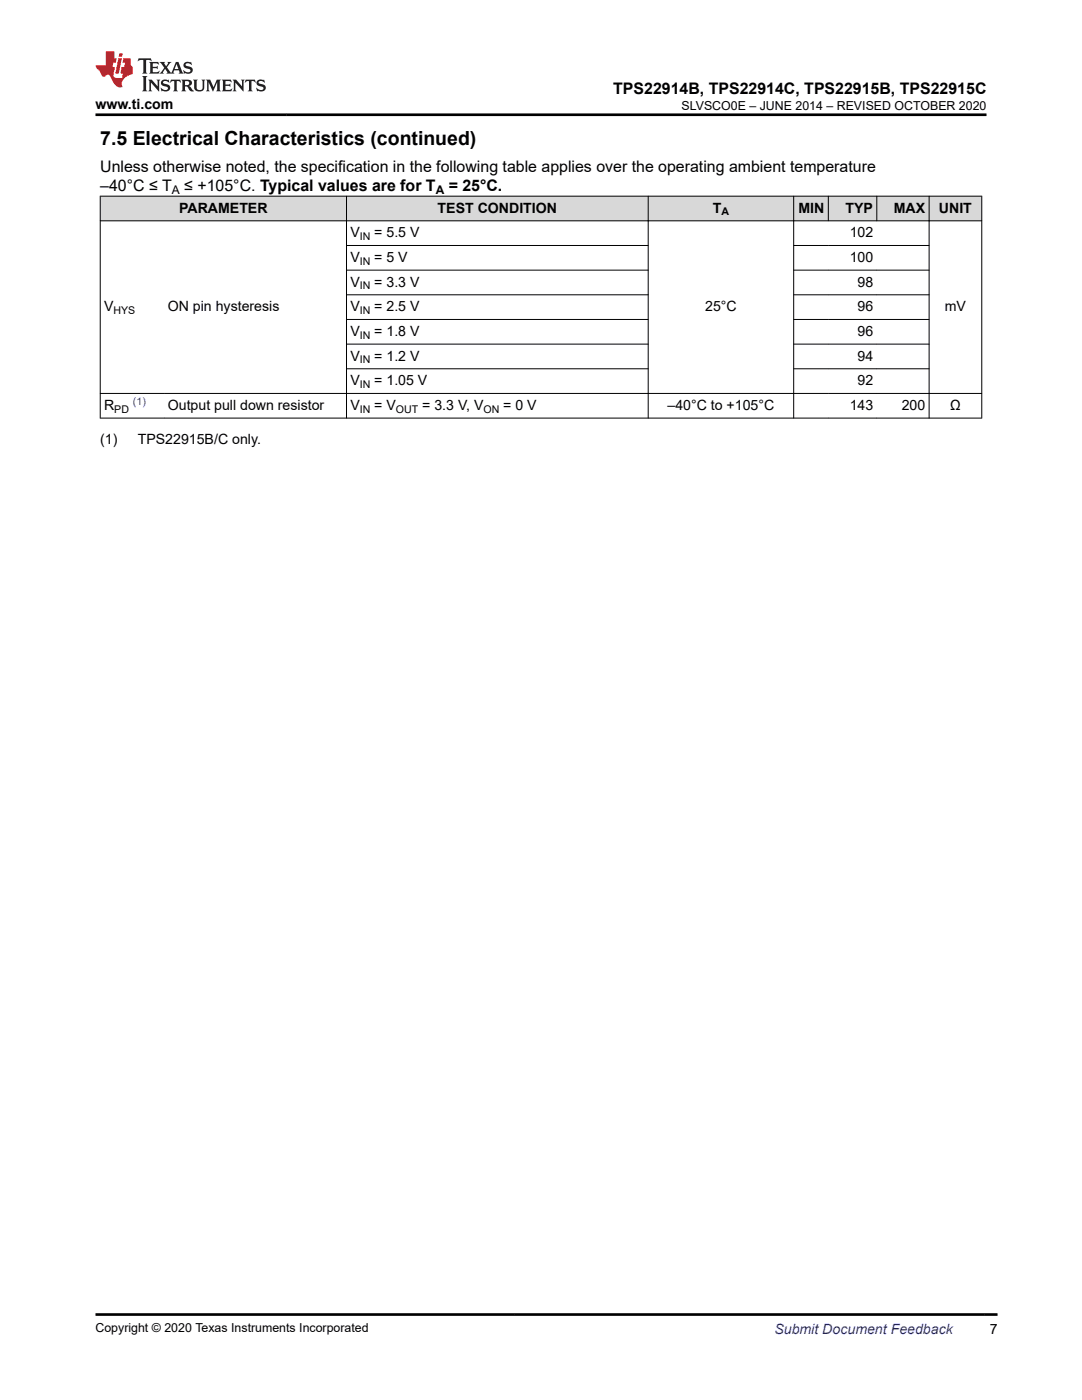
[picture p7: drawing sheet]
<svg xmlns="http://www.w3.org/2000/svg" width="216mm" height="279mm" viewBox="0 0 216 279" stroke-linecap="round" stroke-linejoin="round" font-family="sans-serif">
<g fill="#d8d8d8">
<path d="M20 39.1h175.9v5h-175.9z" fill-rule="evenodd"/>
<path d="M20.1 39.2h49v4.8h-49z" fill-rule="evenodd"/>
<path d="M69.2 39.2h60.1v4.8h-60.1z" fill-rule="evenodd"/>
<path d="M129.4 39.2h28.9v4.8h-28.9z" fill-rule="evenodd"/>
<path d="M158.4 39.2h6.8v4.8h-6.8z" fill-rule="evenodd"/>
<path d="M165.3 39.2h9.6v4.8h-9.6z" fill-rule="evenodd"/>
<path d="M175 39.2h10.3v4.8h-10.3z" fill-rule="evenodd"/>
<path d="M185.5 39.2h10.3v4.8h-10.3z" fill-rule="evenodd"/>
</g>
<g fill="none" stroke="#000" stroke-width=".2">
<path d="M19.9 39.1h176.1M20 39.1v44.4M69.1 39.1v44.4M129.3 39.1v44.4M158.4 39.1v44.4M165.3 39.1v5M175 39.1v5M185.4 39.1v44.4M195.9 39.1v44.4M19.9 44.1h176.1M69.1 49h60.3M69.1 53.9h60.3"/>
<path d="M69.1 58.8h60.3M158.3 49h27.2M158.3 53.9h27.2M158.3 58.8h27.2M19.9 78.5h176.1M69.1 63.8h60.3M69.1 68.7h60.3M69.1 73.6h60.3M158.3 63.8h27.2M158.3 68.7h27.2M158.3 73.6h27.2M19.9 83.4h176.1"/>
</g>
<path d="M27.7 11.6l-.2 .6 .5-.2h.6v.1v2.2l-.2 .4h1l-.2-.4v-2.2v-.1h.5l.5 .2-.1-.6zM29.8 12.4l.2 .3v1.6l-.2 .4h1.9l.1-.6a1.08 1.08 0 0 1-1.3 .2v-.7h.6l.4 .2v-.7l-.4 .2h-.6v-.5l.2-.2a1 1 0 0 1 1 .3l-.1-.5zM31.8 12.4l1 1.1-1 1.2h.9l-.2-.2 .4-.8 .5 .8-.2 .2h1.6l-.2-.2 .1-.5h1l.1 .5-.1 .2h.9l-.2-.4-.8-1.9h-.5l-1 2.1-.8-1.1 .9-1h-.8l.2 .2-.5 .6-.3-.6 .1-.2zM35.2 12.8l.4 1h-.8zM36.8 12.5a.65 .65 0 0 0-.2 .7 .65 .65 0 0 0 .6 .5l.7 .1 .1 .3a.79 .79 0 0 1-.7 .4 .79 .79 0 0 1-.7-.5l.1 .7 .2-.1a.93 .93 0 0 0 1.1 0 .93 .93 0 0 0 .4-.9 1.46 1.46 0 0 0-1.2-.6l-.1-.3a1.09 1.09 0 0 1 1.2 .2l-.2-.6-.1 .1-.6-.2zM28.4 15.2l.2 .4v2.2l-.2 .4h1l-.2-.4v-2.2l.2-.4zM29.6 15.9l.2 .4v1.5l-.2 .4h.8l-.3-.4v-1.3l1.7 1.8v-2l.2-.4h-.8l.2 .2 .1 1.1-1.2-1.3zM32.3 16a.65 .65 0 0 0-.2 .8 .65 .65 0 0 0 .7 .4l.6 .2 .1 .2a.79 .79 0 0 1-.7 .4 .79 .79 0 0 1-.7-.5l.1 .7 .2-.1a.93 .93 0 0 0 1.1 .1 .93 .93 0 0 0 .4-1 1.46 1.46 0 0 0-1.2-.5l-.1-.4a1.09 1.09 0 0 1 1.2 .2l-.2-.6-.1 .1-.6-.1zM34.1 15.9l-.1 .6a.63 .63 0 0 1 .7-.3l.1 1.6-.3 .4h1l-.2-.4v-1.6a.66 .66 0 0 1 .8 .3l-.1-.6zM36.2 15.9l.2 .4v1.5l-.2 .4h.9l-.2-.2v-.7h.5l.1 .2a.79 .79 0 0 0 1.2 .6l-1-.9a.61 .61 0 0 0 .6-.6 .61 .61 0 0 0-.5-.7zM36.9 16.2h.2a.47 .47 0 0 1 .5 .1 .47 .47 0 0 1 .1 .5l-.2 .1-.6 .1zM38.5 15.9l.2 .2a2.27 2.27 0 0 0 .4 2 1.04 1.04 0 0 0 1.7-.7v-1.3l.2-.2h-.8l.2 .4v1.1a.6 .6 0 0 1-.6 .6 .6 .6 0 0 1-.6-.6v-1.1l.3-.4zM41.1 15.9l.2 .4v1.5l-.2 .4h.7l-.2-.4v-1.4l.9 1.9 .8-1.9v1.4l-.2 .4h1l-.3-.4v-1.5l.3-.4h-.8l-.7 1.5-.7-1.5zM44.3 15.9l.2 .4v1.5l-.2 .4h1.9l.1-.6a1.09 1.09 0 0 1-1.3 .2v-.7h.6l.4 .2v-.6l-.4 .2h-.6v-.6l.2-.1a1.01 1.01 0 0 1 1 .3l-.1-.6zM46.4 15.9l.3 .4v1.5l-.3 .4h.8l-.2-.4v-1.3l1.6 1.8v-2l.2-.4h-.7l.2 .2v1.1l-1.2-1.3zM49 15.9l-.1 .6a.63 .63 0 0 1 .8-.3v1.6l-.3 .4h1l-.2-.4v-1.6a.66 .66 0 0 1 .8 .3l-.1-.6zM51.4 16a.65 .65 0 0 0-.2 .8 .65 .65 0 0 0 .6 .4l.6 .2 .2 .2a.79 .79 0 0 1-.8 .4 .79 .79 0 0 1-.6-.5l.1 .7 .2-.1a.93 .93 0 0 0 1 .1 .93 .93 0 0 0 .5-1 1.46 1.46 0 0 0-1.3-.5l-.1-.4a1.09 1.09 0 0 1 1.3 .2l-.2-.6-.2 .1-.5-.1z" fill="#231f20"/>
<path d="M21.1 10.3v2.7h-2v.4l.9 1a.95 .95 0 0 0 .9 .9 .59 .59 0 0 1 .6-.4 .59 .59 0 0 1 .5 .3l.4 .8a1.59 1.59 0 0 0 2.1 1.4 1.61 1.61 0 0 1 1-2.3l1-.3-.1-1.5a1.59 1.59 0 0 1-.4-1.7h-1.4l-.2 .9h.5l-.1 .9h-.5l-.2 .9v.3l.4 .1-.2 .9h-.6a.73 .73 0 0 1-1.1-.7l.3-1.5h-.5l.2-.9h.5l.2-.9h-.5v-1.3zM23.6 11.6l-.6 3.1h.7l.6-3.1zM23.8 10.7l-.1 .6h.7l.1-.6z" fill="#ed1c24"/>
<path d="M19.1 22.9h177.8M19 262.3h180" fill="none" stroke="#000" stroke-width=".53"/>
<text font-size="3.9" x="20" y="28.8">7.5 Electrical Characteristics (continued)</text>
<g font-size="3.2">
<text x="122.4" y="18.7">TPS22914B, TPS22914C, TPS22915B, TPS22915C</text>
<text x="20" y="34.3">Unless otherwise noted, the specification in the following table applies over the operating ambient temperature</text>
<text x="20" y="38.1">–40°C ≤ T</text>
<text x="36.8" y="38.1">≤ +105°C. Typical values are for T</text>
<text x="89.5" y="38.1">= 25°C.</text>
</g>
<g font-size="2.8">
<text x="19.1" y="21.8">www.ti.com</text>
<text x="35.7" y="42.4">PARAMETER</text>
<text x="69.9" y="47.3">V</text>
<text x="74.7" y="47.3">= 5.5 V</text>
<text x="87.3" y="42.4">TEST CONDITION</text>
<text x="142.2" y="42.4">T</text>
<text x="159.3" y="42.4">MIN</text>
<text x="168.7" y="42.4">TYP</text>
<text x="169.5" y="47.3">102</text>
<text x="178.4" y="42.4">MAX</text>
<text x="187.4" y="42.4">UNIT</text>
<text x="69.9" y="52.3">V</text>
<text x="74.7" y="52.3">= 5 V</text>
<text x="169.5" y="52.3">100</text>
<text x="69.9" y="57.2">V</text>
<text x="74.7" y="57.2">= 3.3 V</text>
<text x="171.1" y="57.2">98</text>
<text x="20.8" y="62.1">V</text>
<text x="33.5" y="62.1">ON pin hysteresis</text>
<text x="69.9" y="62.1">V</text>
<text x="74.7" y="62.1">= 2.5 V</text>
<text x="140.7" y="62.1">25°C</text>
<text x="171.1" y="62.1">96</text>
<text x="188.5" y="62.1">mV</text>
<text x="69.9" y="67">V</text>
<text x="69.9" y="72">V</text>
<text x="74.7" y="67">= 1.8 V</text>
<text x="74.7" y="72">= 1.2 V</text>
<text x="171.1" y="67">96</text>
<text x="171.1" y="72">94</text>
<text x="69.9" y="76.9">V</text>
<text x="74.7" y="76.9">= 1.05 V</text>
<text x="171.1" y="76.9">92</text>
<text x="20.8" y="81.8">R</text>
<text x="33.5" y="81.8">Output pull down resistor</text>
<text x="69.9" y="81.8">V</text>
<text x="74.7" y="81.8">= V</text>
<text x="84.3" y="81.8">= 3.3 V, V</text>
<text x="100.4" y="81.8">= 0 V</text>
<text x="133.2" y="81.8">–40°C to +105°C</text>
<text x="169.5" y="81.8">143</text>
<text x="179.9" y="81.8">200</text>
<text x="189.6" y="81.8">Ω</text>
<text x="20" y="88.6">(1)</text>
<text x="27.5" y="88.6">TPS22915B/C only.</text>
<text x="197.5" y="266.1">7</text>
</g>
<text font-size="2.8" fill="#00f" x="154.5" y="266.2">Submit Document Feedback</text>
<g font-size="2.5">
<text x="136" y="21.9">SLVSCO0E – JUNE 2014 – REVISED OCTOBER 2020</text>
<text x="19.1" y="265.9">Copyright © 2020 Texas Instruments Incorporated</text>
</g>
<g font-size="2.4">
<text x="34.3" y="38.7">A</text>
<text x="86.9" y="38.7">A</text>
</g>
<g font-size="2.1">
<text x="71.8" y="47.9">IN</text>
<text x="144" y="43">A</text>
<text x="71.8" y="52.8">IN</text>
<text x="71.8" y="57.8">IN</text>
<text x="22.6" y="62.7">HYS</text>
<text x="71.8" y="62.7">IN</text>
<text x="71.8" y="67.6">IN</text>
<text x="71.8" y="72.5">IN</text>
<text x="71.8" y="77.4">IN</text>
<text x="22.8" y="82.4">PD</text>
<text x="71.8" y="82.4">IN</text>
<text x="79" y="82.4">OUT</text>
<text x="96.5" y="82.4">ON</text>
</g>
<text font-size="2.1" fill="#00f" x="26.5" y="80.9">(1)</text>
</svg>
